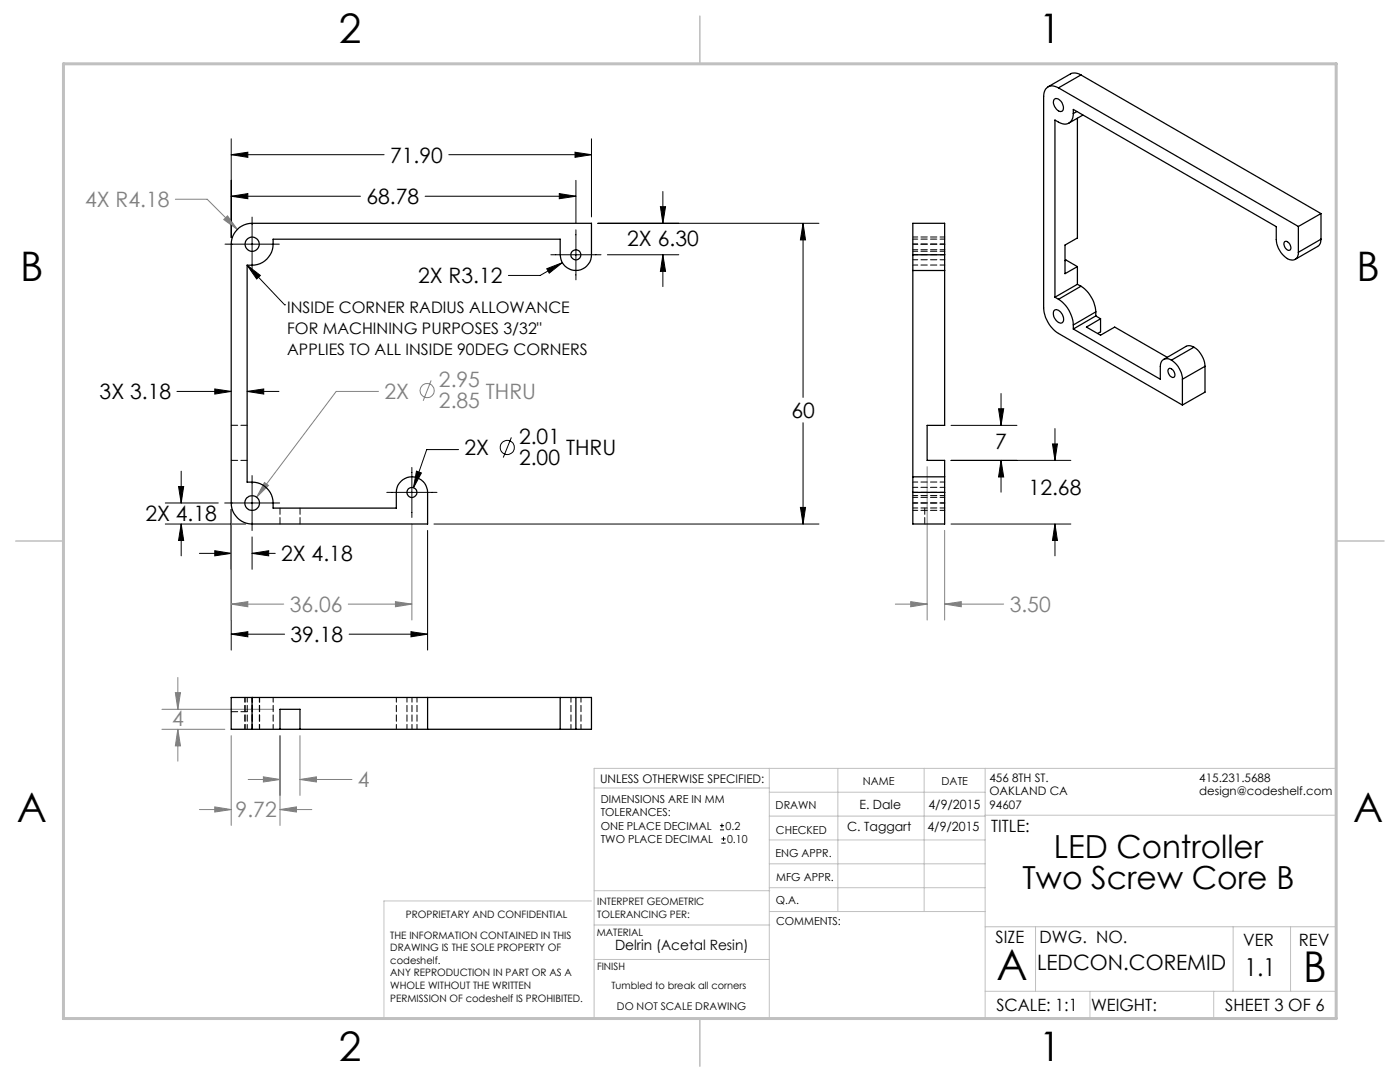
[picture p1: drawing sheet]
<svg xmlns="http://www.w3.org/2000/svg" width="279mm" height="216mm" viewBox="0 0 279 216" stroke-linecap="round" stroke-linejoin="round" font-family="sans-serif">
<g fill="none" stroke="#808080" stroke-width=".2">
<path d="M35 39.8h6.3l6.1 6M45.4 43.1l2 2.7-2.7-2zM75.5 78.1h-8.4l-15.9 21.1M86 75.9l-1.5 4.1M52.8 96.3l.8 .6-2.4 2.3zM185 93.1v30.6M46.1 101.6v22.1M82.2 104.5v19.2M188.5 105.8v17.9M35 138.2h1l-.5 3.3zM35.5 135.2v6.3M46.1 120.5l3.4-.4v1z"/>
<path d="M46.1 120.5h10.5M69.5 120.5h12.7M78.9 120.1l3.3 .4-3.3 .6zM178.7 120.5h6.3M181.8 120.1l3.2 .4-3.2 .6zM188.5 120.5l3.3-.4v1zM188.5 120.5h11.8M32.3 141.5h22.3M32.3 145.5h12.6M35.5 145.5l.5 3.3h-1zM35.5 145.5v6.4M46.1 146.8v17.9"/>
<path d="M49.5 155.5h6.4M52.6 155l3.3 .5-3.3 .5zM55.9 146.8v17.9M59.9 155.5l3.2-.5v1zM59.9 146.8v11.9M59.9 155.5h10.3M39.8 161.5h6.3M42.9 161l3.2 .5-3.2 .5zM55.9 161.5l3.3-.5v1zM55.9 161.5h6.3"/>
<circle cx="85.3" cy="77.9" r="1.41"/>
</g>
<g fill="none" stroke="#000" stroke-width=".2">
<path d="M46.1 39.2l3.4-.6v1.1zM46.1 30.9l3.4-.5v1zM46.1 27.7v19.7M46.1 39.2h25.8M46.1 30.9h30.6M84.8 39.2h30.1M89.6 30.9h28.4M111.6 38.6l3.3 .6-3.3 .5zM114.8 30.4l3.2 .5-3.2 .5zM114.9 36v8.6M118 27.7v15.6M132.3 38.2v6.4"/>
<path d="M44.9 48.7h10.8M49.3 52.9l7.5 7.9M49.3 52.9l2.7 2.1-.8 .7zM50.3 43.3v10.9M109.1 53.6l3.1-1.2-2.6 2.1zM109.9 50.8h10M112.2 52.4l-4.4 2.6h-6.3M114.9 45.9v9.9M119.3 44.6h44.1M121.2 50.8h14.3M131.8 41.2h1l-.5 3.4zM132.3 50.8l.5 3.4h-1z"/>
<path d="M132.3 50.8v6.4M160.3 44.6l.5 3.3h-1.1zM160.3 44.6v34.7M35.3 78.1h10.8M42.9 77.6l3.2 .5-3.2 .5zM49.3 78.1l3.3-.5v1zM49.3 78.1h6.4M56.8 60.8h.1M199.8 78.5v6.4M35.6 97.1h1.1l-.5 3.3zM36.2 94v6.4M50.3 94.9v11"/>
<path d="M77.2 98.2h10M82.2 93.3v10M83.1 94l1 .4-1.6 2.9zM91.5 89.7h-6.3l-2.7 7.6M102.1 87.3l-1.7 4M160.3 84.3v20.3M189.8 91.9h23.9M189.8 84.9h13.2M199.3 81.6h1l-.5 3.3zM199.8 91.9l.5 3.3h-1zM199.8 91.9v6.3M210 88.6h1l-.5 3.3z"/>
<path d="M210.5 85.5v6.4M33 100.4h10.6M33 104.6h16M36.2 104.6l.5 3.2h-1.1zM36.2 104.6v6.3M39.8 110.4h6.3M42.9 109.9l3.2 .5-3.2 .5zM44.8 100.4h11M46.1 101.6v28.1M50.3 110.4l3.3-.5v1zM50.3 107.1v6.5M50.3 110.4h4.6"/>
<path d="M85.3 105.8v23.9M86.6 104.6h76.8M159.7 101.2h1.1l-.5 3.4zM189.8 104.6h23.9M210.5 104.6l.5 3.2h-1zM210.5 104.6v6.3M46.1 126.5l3.4-.5v1.1zM46.1 126.5h10.7M69.7 126.5h15.6M82 126l3.3 .5-3.3 .6zM143.7 165.6h.8M143.7 164.7h.8"/>
<path d="M144 168.2h.8M144 167.4h.8M144.1 164.3v.9M144.4 167v.8"/>
<circle cx="101.2" cy="89.3" r="1.41"/>
</g>
<g fill="none" stroke="#c0c0c0" stroke-width=".2">
<path d="M118.6 157.2h34.9M153.5 153.3v49.9M153.5 158.1h43.1M167.2 153.3v28.6M184.4 153.3v28.6M196.6 153.3v49.9M118 179.8h-41.4v23.2M118.6 177.7h35M153.5 167.6h43.1M153.5 162.8h43.1M153.5 172.4h43.1M153.5 177.1h43.1"/>
<path d="M196.6 162.7h70.1M118.6 191.5h34.9M118.6 184.6h35M153.6 181.9h43M196.6 197.8h70.1M196.6 184.9h70.1M206.7 184.9v12.9M217.5 197.8v5.4M242.2 197.8v5.4M246.1 184.9v12.9M257.6 184.9v12.9M26.7 203.2h240v-49.9h-148.1v49.9"/>
</g>
<path d="M139.7 3.2v9.5M3.1 107.9h9.6M266.7 107.9h9.5M139.7 203.2v9.6" fill="none" stroke="#c0c0c0" stroke-width=".3"/>
<path d="M12.7 12.7h254v190.5h-254z" fill="none" stroke="#c0c0c0" stroke-width=".6"/>
<g fill="#000">
<path d="M49.3 52.9l2.7 2.1-.8 .7z"/>
<path d="M50.3 110.4l3.3-.5v1zM42.9 109.9l3.2 .5-3.2 .5zM109.1 53.6l.5 .9 2.6-2.1zM131.8 41.2h1l-.5 3.4zM132.3 50.8l.5 3.4h-1zM111.6 38.6l3.3 .6-3.3 .5zM46.1 39.2l3.4-.6v1.1zM35.6 97.1h1.1l-.5 3.3zM36.2 104.6l.5 3.2h-1.1zM114.8 30.4l3.2 .5-3.2 .5zM46.1 30.9l3.4-.5v1zM82 126l3.3 .5-3.3 .6zM46.1 126.5l3.4-.5v1.1zM83.1 94l-.6 3.3 1.6-2.9zM160.3 44.6l.5 3.3h-1.1zM159.7 101.2h1.1l-.5 3.4zM49.3 78.1l3.3-.5v1zM42.9 77.6l3.2 .5-3.2 .5zM199.8 91.9l.5 3.3h-1zM199.3 81.6h1l-.5 3.3zM210 88.6h1l-.5 3.3zM210.5 104.6l.5 3.2h-1z"/>
</g>
<path d="M52.8 96.3l-1.6 2.9 2.4-2.3zM45.4 43.1l-.7 .7 2.7 2zM78.9 120.1l3.3 .4-3.3 .6zM46.1 120.5l3.4-.4v1zM188.5 120.5l3.3-.4v1zM181.8 120.1l3.2 .4-3.2 .6zM59.9 155.5l3.2-.5v1zM52.6 155l3.3 .5-3.3 .5zM35 138.2h1l-.5 3.3zM35.5 145.5l.5 3.3h-1zM55.9 161.5l3.3-.5v1zM42.9 161l3.2 .5-3.2 .5z" fill="#808080"/>
<g fill="none" stroke="#000" stroke-width=".25">
<path d="M210.4 19.8a1.07 1.07 0 0 1 1.5 .7 1.21 1.21 0 0 1-.1 1.7 1.8 1.8 0 0 1-1.4-2.4zM211.2 17.5a1.81 1.81 0 0 0-2.1-.2 1.81 1.81 0 0 0-.8 2v42.1a6.6 6.6 0 0 0 2.9 5.1l24.8 14.3M211.2 17.5l47.9 27.7M215.7 15l-.7-.4h-1.1l-4.7 2.7M215.7 15l-4.5 2.5M215.7 15l47.9 27.6M214.2 22.6v-.8l40.5 23.4v2.6a4.5 4.5 0 0 0 2.9 4.1 1.28 1.28 0 0 0 1.5-1.6M214.2 22.6a1.83 1.83 0 0 1-.9 2 1.83 1.83 0 0 1-2.1-.2l-.7-.4v35.3M214.9 22.3l-.7 .3M215 23.6v23.9l-2.5 1.4v5.7l2.5-1.4M216.1 23l-2.8 1.6M47.8 45.4l1.4-.7 1.1-.1h67.7v6.2a3.1 3.1 0 0 1-3.1 3.2 3.1 3.1 0 0 1-3.1-3.2v-3.1h-57.3a4.5 4.5 0 0 1-5.2 5.2v43.3a4.5 4.5 0 0 1 5.2 5.2h24.6v-3.2a3.1 3.1 0 0 1 3.1-3.1 3.1 3.1 0 0 1 3.1 3.1v6.4h-35a4.2 4.2 0 0 1-4.2-4.2l.1-52.2a4.3 4.3 0 0 1 1.6-2.8z"/>
<path d="M182.2 50.8v3.2M182.2 50.8v-6.2h6.3v6.2M182.2 50.8h6.3M182.2 54v41.1M182.2 54h6.3M188.5 50.8v3.2M188.5 54v30.9h-3.5v7h3.5v3.2M210.5 59.3l.7 .4M211.2 59.7a6.6 6.6 0 0 1 3 5.1M212.5 52l.3-.1 2.2 1.3M215 53.2v3.5M215 56.7l-4.5 2.6"/>
<path d="M215 56.7l.7 .4M215.7 57.1a6.7 6.7 0 0 1 3 5.1M215.7 57.1l-4.5 2.6M256.4 48.2a1.15 1.15 0 0 1 1 1.7 1.15 1.15 0 0 1-1-1.7zM259.1 45.2v5.1M263.6 47.7l-.1 .8-.3 .5-4.7 2.8M263.6 42.6l-4.5 2.6M263.6 42.6v5.1M263.6 47.7l-4.5 2.6M210.5 61.9a1.33 1.33 0 0 1 1.6 1.1 .88 .88 0 0 1-.4 1.5 1.86 1.86 0 0 1-1.2-2.6zM214.2 65.7l17.4 10v-2.6a1.36 1.36 0 0 1 .6-1.4 1.36 1.36 0 0 1 1.6 .2M214.2 64.8v.9"/>
<path d="M218.7 63l-4.5 2.7M218.7 63l.9 .6M218.7 62.2l-4.5 2.6M218.7 62.2v.8M219.6 63.6l-2.8 1.7 2.8 1.6 2.9-1.6 10.4 6M219.6 63.6v2.6l-.5 .3M233.3 73.6a1.15 1.15 0 0 1 1 1.7 1.16 1.16 0 0 1-1-1.7zM233.8 71.9a4.9 4.9 0 0 1 2.2 3.8M236 75.7v5.1M238.3 69.3a4.9 4.9 0 0 1 2.2 3.8M238.3 69.3l-.7-.3h-.6l-4.8 2.7M238.3 69.3l-4.5 2.6"/>
<path d="M240.5 73.1l-4.5 2.6M240.5 73.1v5.1l-4.5 2.6M182.2 95.1v3.1M182.2 98.2v6.4h6.3v-6.4M182.2 95.1h6.3M182.2 98.2h6.3M188.5 95.1v3.1M50.3 139.2h-4.2v6.3h4.2M50.3 139.2v6.3M50.3 139.2h61.5M85.3 139.2v6.3M111.8 139.2h3.1"/>
<path d="M111.8 139.2v6.3M114.9 139.2h3.1v6.3h-3.1M114.9 139.2v6.3M50.3 145.5h61.5M55.9 145.5v-4h4v4M111.8 145.5h3.1"/>
<circle cx="50.3" cy="48.7" r="1.43"/>
<circle cx="114.9" cy="50.9" r="1"/>
<circle cx="82.2" cy="98.3" r=".99"/>
<circle cx="50.3" cy="100.4" r="1.47"/>
</g>
<path d="M49.3 91.9h-3.1M49.3 84.9h-3.1M55.9 101.4v3.1M59.9 101.4v3.1M184.6 101.4v3.1M49.3 142h-3.1" fill="none" stroke="#000" stroke-width=".2" stroke-dasharray="1.3 .6"/>
<g fill="none" stroke="#000" stroke-width=".2" stroke-dasharray="1.3 .6" stroke-dashoffset=".3">
<path d="M182.2 47.7h6.4M182.2 48.7h6.4M182.2 52.9h6.4M182.2 51.8h6.4M182.2 50.1h6.4M188.6 50.8h-6.4M188.6 49.8h-6.4M188.6 47.3h-6.4M182.2 98.2h6.4M182.2 96.2h6.4M182.2 99.2h6.4M188.6 97.2h-6.4"/>
<path d="M188.6 98.9h-6.4M182.2 100.4h6.4M182.2 101.8h6.4M188.6 101.4h-6.4M48.9 139.2v6.3M49.3 139.2v6.3M50.3 139.2v6.3M54.5 139.2v6.3M81.2 139.2v6.3M82.2 139.2v6.3M113.9 139.2v6.3M51.8 145.5v-6.3"/>
<path d="M79.1 145.5v-6.3M83.2 145.5v-6.3M115.9 145.5v-6.3"/>
</g>
<g font-size="8.5">
<text x="198.9" y="195.5">A</text>
<text x="260.1" y="196">B</text>
</g>
<g font-size="8.1">
<text x="67.6" y="8.5">2</text>
<text x="207.3" y="8.5">1</text>
<text x="4" y="56.2">B</text>
<text x="270.7" y="56.2">B</text>
<text x="3.3" y="164.1">A</text>
<text x="270" y="164.1">A</text>
<text x="67.6" y="211.7">2</text>
<text x="207.3" y="211.7">1</text>
</g>
<g font-size="6.3">
<text x="210.3" y="171.1">LED Controller</text>
<text x="204.1" y="177.5">Two Screw Core B</text>
</g>
<text font-size="4.9" x="248.4" y="194.8">1.1</text>
<g font-size="4.2">
<text x="77.9" y="32.5">71.90</text>
<text x="73.1" y="40.7">68.78</text>
<text x="125.2" y="49.2">2X 6.30</text>
<text x="83.4" y="56.5">2X R3.12</text>
<text x="19.9" y="79.7">3X 3.18</text>
<text x="157.9" y="83.4">60</text>
<text x="103.6" y="88.5">2.01</text>
<text x="198.6" y="89.7">7</text>
<text x="92.7" y="90.9">2X</text>
<text x="103.6" y="92.8">2.00</text>
<text x="113" y="90.9">THRU</text>
<text x="205.3" y="98.8">12.68</text>
<text x="29" y="103.9">2X 4.18</text>
<text x="56.1" y="112">2X 4.18</text>
<text x="58" y="128.1">39.18</text>
<text x="207" y="193.5">LEDCON.COREMID</text>
</g>
<g font-size="4.2" fill="#808080">
<text x="17" y="41.3">4X R4.18</text>
<text x="87.6" y="77.2">2.95</text>
<text x="76.7" y="79.5">2X</text>
<text x="87.6" y="81.4">2.85</text>
<text x="97" y="79.5">THRU</text>
<text x="57.8" y="122.1">36.06</text>
<text x="201.5" y="122.1">3.50</text>
<text x="34.3" y="144.8">4</text>
<text x="71.4" y="157.1">4</text>
<text x="47" y="163.1">9.72</text>
</g>
<g font-size="3.4">
<text x="197.8" y="166">TITLE:</text>
<text x="198.7" y="188.1">SIZE</text>
<text x="207.5" y="188.1">DWG. NO.</text>
<text x="248.1" y="188.8">VER</text>
<text x="259.2" y="188.7">REV</text>
<text x="198.8" y="201.7">SCALE: 1:1</text>
<text x="217.7" y="201.8">WEIGHT:</text>
<text x="244.5" y="201.7">SHEET 3 OF 6</text>
</g>
<g font-size="3.2">
<text x="57.3" y="62.5">INSIDE CORNER RADIUS ALLOWANCE</text>
<text x="57.3" y="66.7">FOR MACHINING PURPOSES 3/32&quot;</text>
<text x="57.3" y="70.9">APPLIES TO ALL INSIDE 90DEG CORNERS</text>
</g>
<text font-size="2.8" x="122.7" y="189.6">Delrin (Acetal Resin)</text>
<g font-size="2.5">
<text x="171.5" y="161.3">E. Dale</text>
<text x="185.3" y="161.3">4/9/2015</text>
<text x="169.1" y="165.8">C. Taggart</text>
<text x="185.1" y="165.8">4/9/2015</text>
</g>
<text font-size="2.4" x="119.8" y="156.2">UNLESS OTHERWISE SPECIFIED:</text>
<g font-size="2.3">
<text x="197.5" y="156">456 8TH ST.</text>
<text x="239.3" y="156">415.231.5688</text>
<text x="197.5" y="158.7">OAKLAND CA</text>
<text x="197.5" y="161.5">94607</text>
<text x="239.3" y="158.7">design@codeshelf.com</text>
</g>
<g font-size="2.2">
<text x="119.9" y="160.3">DIMENSIONS ARE IN MM</text>
<text x="154.8" y="161.4">DRAWN</text>
<text x="172.2" y="156.7">NAME</text>
<text x="187.9" y="156.7">DATE</text>
<text x="119.9" y="162.9">TOLERANCES:</text>
<text x="119.9" y="165.6">ONE PLACE DECIMAL</text>
<text x="144.8" y="165.6">0.2</text>
<text x="154.9" y="166.3">CHECKED</text>
<text x="119.9" y="168.2">TWO PLACE DECIMAL</text>
<text x="145.1" y="168.2">0.10</text>
<text x="154.8" y="171">ENG APPR.</text>
<text x="154.9" y="175.7">MFG APPR.</text>
<text x="154.9" y="180.4">Q.A.</text>
<text x="154.9" y="184.6">COMMENTS:</text>
</g>
<text font-size="2.1" x="123.1" y="201.6">DO NOT SCALE DRAWING</text>
<g font-size="2">
<text x="81" y="183.1">PROPRIETARY AND CONFIDENTIAL</text>
<text x="119.2" y="180.6">INTERPRET GEOMETRIC</text>
<text x="119.2" y="183.1">TOLERANCING PER:</text>
<text x="77.9" y="187.3">THE INFORMATION CONTAINED IN THIS</text>
<text x="77.9" y="189.8">DRAWING IS THE SOLE PROPERTY OF</text>
<text x="119.1" y="186.7">MATERIAL</text>
<text x="77.9" y="192.3">codeshelf.</text>
<text x="77.9" y="194.8">ANY REPRODUCTION IN PART OR AS A</text>
<text x="77.9" y="197.4">WHOLE WITHOUT THE WRITTEN</text>
<text x="119.1" y="193.5">FINISH</text>
<text x="122" y="197.4">Tumbled to break all corners</text>
<text x="77.9" y="199.9">PERMISSION OF codeshelf IS PROHIBITED.</text>
</g>
</svg>
